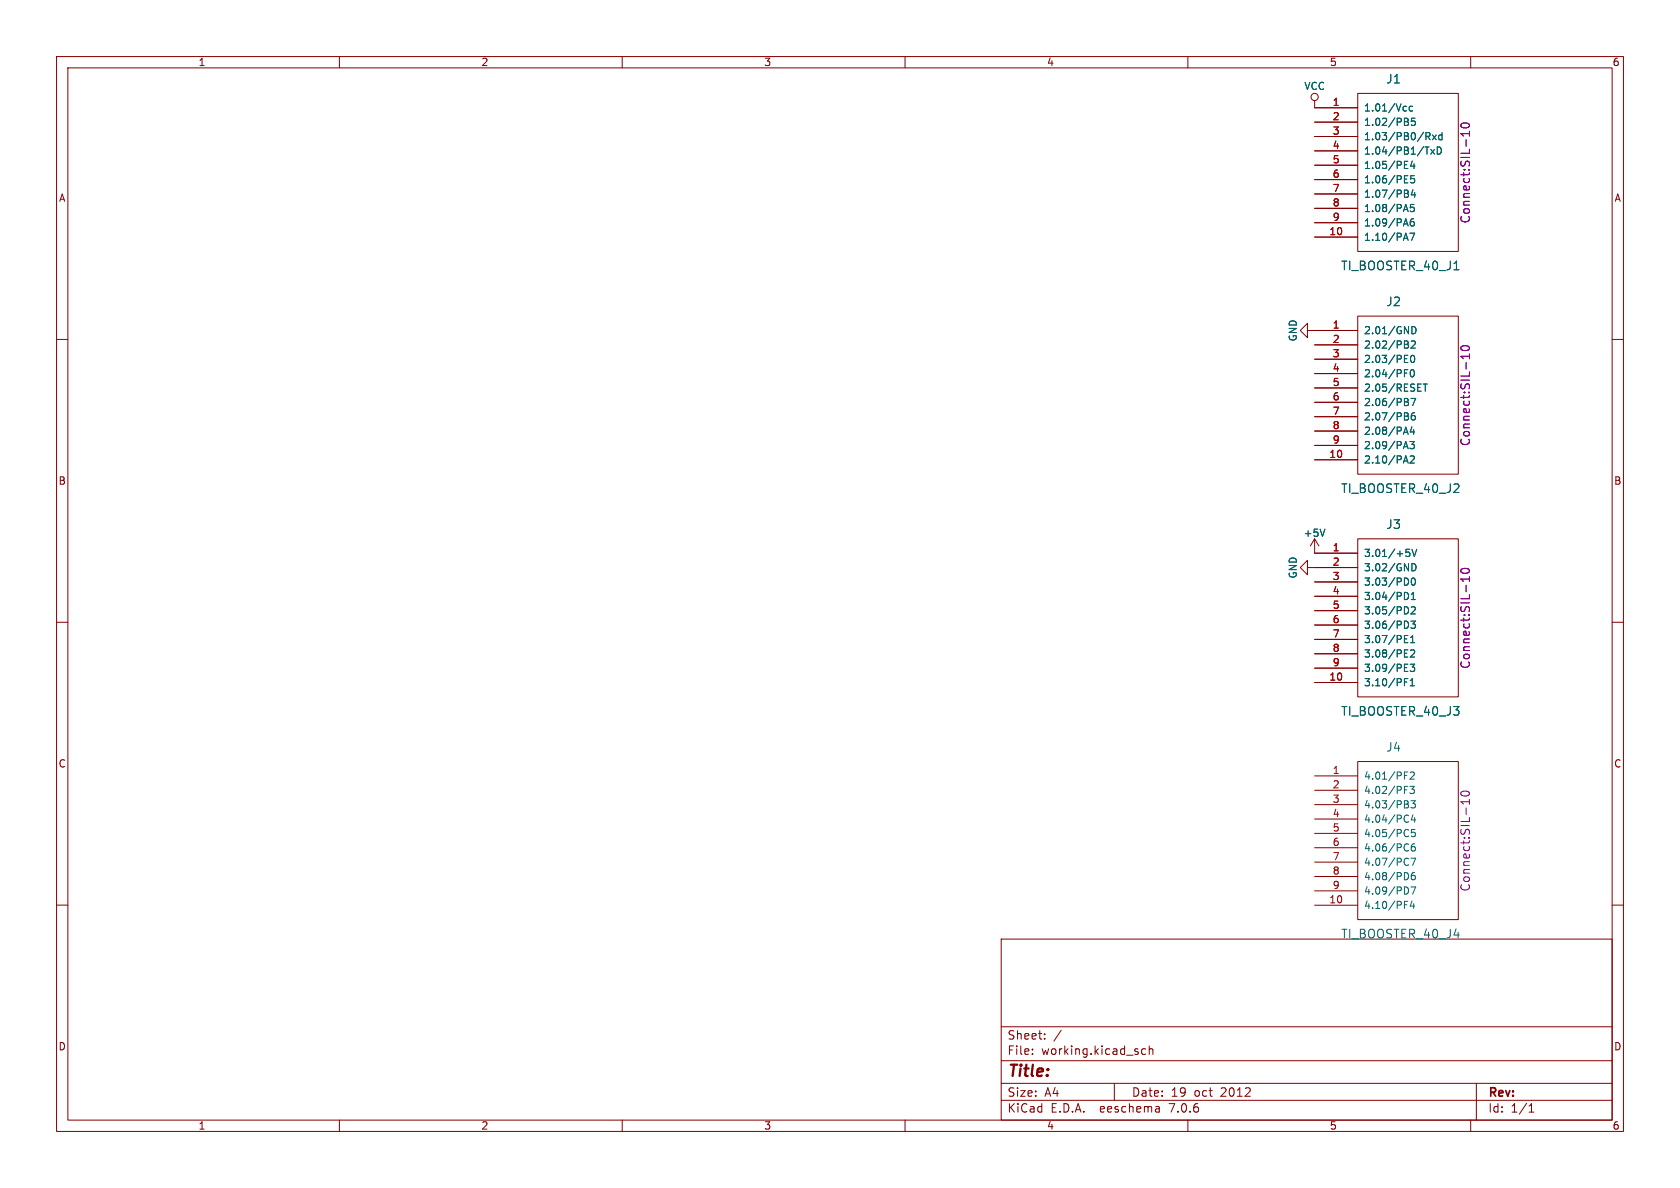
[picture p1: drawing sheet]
<svg xmlns="http://www.w3.org/2000/svg" width="297mm" height="210mm" viewBox="0 0 297 210" stroke-linecap="round" stroke-linejoin="round" font-family="sans-serif">
<g fill="none" stroke="#840000" stroke-width=".18">
<path d="M10 10h277v190h-277zM12 12h273v186h-273zM60 10v2M110 10v2M160 10v2M210 10v2M232.4 17.8v1.3h7.6M240 16.5h17.8v28h-17.8zM260 10v2M232.4 21.6h7.6M232.4 24.1h7.6M232.4 26.7h7.6"/>
<path d="M232.4 29.2h7.6M232.4 31.8h7.6M232.4 34.3h7.6M232.4 36.8h7.6M232.4 39.4h7.6M10 60h2M231.1 58.4v-1.2l-1.2 1.2 1.2 1.3v-1.3h8.9M232.4 41.9h7.6M240 55.9h17.8v27.9h-17.8zM285 60h2M232.4 61h7.6M232.4 63.5h7.6"/>
<path d="M232.4 66h7.6M232.4 68.6h7.6M232.4 71.1h7.6M232.4 73.7h7.6M232.4 76.2h7.6M232.4 78.7h7.6M232.4 81.3h7.6M232.4 95.3v2.5h7.6M232.4 95.3l-.8 1.2M232.4 95.3l.8 1.2M240 95.3h17.8v27.9h-17.8zM10 110h2"/>
<path d="M231.1 100.3v-1.2l-1.2 1.2 1.2 1.3v-1.3h8.9M232.4 102.9h7.6M232.4 105.4h7.6M232.4 108h7.6M232.4 110.5h7.6M232.4 113h7.6M232.4 115.6h7.6M232.4 118.1h7.6M285 110h2M232.4 120.7h7.6M232.4 137.2h7.6M232.4 139.7h7.6"/>
<path d="M240 134.6h17.8v28h-17.8zM10 160h2M232.4 142.2h7.6M232.4 144.8h7.6M232.4 147.3h7.6M232.4 149.9h7.6M232.4 152.4h7.6M232.4 154.9h7.6M232.4 157.5h7.6M285 160h2M177 166h108v32h-108zM232.4 160h7.6"/>
<path d="M60 198v2M110 198v2M160 198v2M177 194.5h108M177 191.5h108M177 187.5h108M177 181.5h108M182.5 186.3v.1M182.5 185.5v.1M184.7 183.6v.1M184.7 182.8v.1M187.6 182.1l-1.3 2"/>
<path d="M197 191.5v3M202.5 185.5l-.4-.1-.3 .3v.4l.2 .2h.5M203.2 185.5l.2-.1 .3 .1 .1 .9M203.2 184.9v1.5M204.9 195.7l.1 .9M205 196.5l-.2 .1M205 196h-.2M210 198v2M260 198v2M261 191.5v6.5M270.3 196.6h.9M270.3 195.5l.4-.4v1.5"/>
<circle cx="232.4" cy="17.1" r=".63"/>
</g>
<g fill="none" stroke="#006464" stroke-width=".18">
<path d="M248.5 18.8h.1M248.6 19.6h-.1M249.7 18.8h-.3l-.3 .2 .1 .6h.5M248.3 29.8h.6M248.3 28.5h.6M248.3 32.3h.6M248.3 31.1h.6M248.5 36.1l.4 1.3M248.5 38.7l.4 1.2M248.7 21.5l.3 .2-.1 .3-.1 .2M248.7 34.2l.3 .2-.1 .3-.1 .2M248.8 21l.1 .1-.1 .3"/>
<path d="M248.8 33.7l.1 .1-.1 .3M249.7 28.5l-.3 .9h.8M249.8 33.5l-.3 .9h.8M249.9 38.7h-.3a.85 .85 0 0 0 0 1.2l.4-.1v-.4l-.2-.2h-.4l-.1 .2M250 36.1h-.6l-.1 .6 .2-.1 .4 .1 .1 .2v.4l-.2 .1-.5-.1M250 28.9v.9M250 31.1h-.6v.6l.2-.2 .4 .1 .1 .2-.1 .4-.1 .1-.5-.1M250.1 34v.9M250.2 20.9h-.6l-.1 .6 .2-.1h.4l.1 .2v.4l-.2 .2-.5-.2M251.9 26h.7M252.1 23.4h.5l.2 .3-.1 .3-.6 .1M252.4 24.1l.4 .6"/>
<path d="M252.9 26.4l.7 .8M253.2 23.9l.7 .8M253.6 26.4l-.7 .8M253.9 23.9l-.7 .8M254.1 26a.64 .64 0 0 1 .7 .6 .64 .64 0 0 1-.7 .6zM254.9 23.4v1.3M254.9 23.9h-.3l-.3 .2 .2 .5h.4M248.5 41.2l.4 1.3M249.2 41.2h.9l-.5 1.3M249.6 57.7a.64 .64 0 0 1 .7 .7 .64 .64 0 0 1-.7 .6zM257 47.7h.9M248.3 64.1h.6"/>
<path d="M248.3 62.8h.6M248.3 65.3h.6M248.5 75.5l.4 1.3M248.5 78l.4 1.3M248.7 60.9l.3 .2-.1 .3-.1 .1M248.7 71l.3 .3-.1 .3-.1 .1M248.7 73.6l.3 .2-.1 .3-.1 .1M248.8 60.3l.1 .2-.1 .3M248.8 70.5l.1 .2-.1 .3M248.8 73l.1 .2-.1 .3M249.2 78h.8l-.4 .5 .4 .2v.5l-.2 .1-.6-.1M249.4 65.5l.2-.2a.68 .68 0 0 1 .5 .7 .68 .68 0 0 1-.5 .6l-.2-.1-.1-.4z"/>
<path d="M249.4 70.4h.9l-.6 1.3M249.5 60.4l.5-.1 .2 .3-.8 .9h.8M249.6 62.9l.1-.1a.68 .68 0 0 1 .4 .6 .68 .68 0 0 1-.4 .7 .84 .84 0 0 1-.1-1.2zM249.6 75.4l-.3 1h.8M249.9 75.9v.9M250.1 73h-.4a.86 .86 0 0 0 0 1.2l.5-.1v-.4l-.2-.2h-.4l-.1 .2M251.6 67.9h.7M252 67.9v1.3M234.2 93.5l-.4 1.3M248.5 80.6l.4 1.3M248.6 97.1h.6M248.7 97.6h.3l.2 .2-.1 .5-.4 .1"/>
<path d="M249.3 80.7l.5-.1 .2 .4-.8 .9h.8M249.6 99.6a.64 .64 0 0 1 .7 .7 .64 .64 0 0 1-.7 .6zM249.6 97.1l.4 1.3 .5-1.3M248.3 120h.6M248.3 112.9h.4M248.3 113.6h.6M248.3 112.3h.6M248.3 116.1h.6M248.3 114.9h.6M248.3 118.7h.6M248.3 117.4h.6M248.6 104.7a.68 .68 0 0 1 .4 .7 .68 .68 0 0 1-.4 .6"/>
<path d="M248.9 102.5v.6M248.9 107.6v.6M248.9 110.1v.7M249.3 117.4h.8l-.4 .5 .3 .1v.6l-.1 .1-.6-.1M249.4 115l.5-.1 .2 .3-.8 .9h.8M249.4 113.6h.7M249.4 112.7l.3-.4v1.3M249.4 109.8h.8l-.4 .5 .4 .1v.5l-.2 .2-.6-.2M249.5 107.4l.5-.1 .2 .3-.8 .9h.8M249.5 106h.7M249.5 105.1l.4-.4v1.3M249.6 102.3l.2-.1a.68 .68 0 0 1 .4 .6 .68 .68 0 0 1-.4 .6l-.2-.1-.1-.3z"/>
<path d="M248.3 120.6h.4M248.3 136.5h.6M248.3 139h.6M249.2 139h.8l-.4 .5 .4 .1v.6l-.2 .1-.6-.1M249.3 136.6l.5-.1 .2 .3-.8 .9h.8M249.3 121.2h.7M249.3 120.3l.4-.3v1.2M248.3 159.3h.6M248.7 142.2l.3 .2-.1 .3-.1 .1M248.8 141.6l.1 .2-.1 .3M248.9 154.6v.6M248.9 157.1v.7"/>
<path d="M248.9 144.2h.1M248.9 146.7l.1 .1M248.9 149.2l.1 .1M248.9 151.8h.1M249 145.2l-.1 .1M249 147.8h-.1M249 150.3l-.1 .1M249 152.9h-.1M249.4 141.5h.8l-.4 .5 .4 .2v.5l-.2 .1-.6-.1M249.4 151.7h.9l-.6 1.3M249.4 156.8h.9l-.6 1.3M249.6 159.3l-.3 .9h.8"/>
<path d="M249.8 144l-.3 .9h.8M249.9 159.8v.8M250.1 149.2h-.4a.86 .86 0 0 0 0 1.2l.5-.1v-.4l-.2-.2h-.4l-.1 .2M250.1 154.2l-.4 .1a.86 .86 0 0 0 0 1.2l.5-.1v-.4l-.2-.3-.4 .1-.1 .2M250.1 144.5v.9M250.2 146.6h-.6l-.1 .6 .2-.1 .4 .1 .1 .2v.4l-.2 .1-.5-.1"/>
</g>
<path d="M258.3 22a1.01 1.01 0 0 1 1.5 .1 .83 .83 0 0 1-.7 .6 .83 .83 0 0 1-.8-.3zM259.8 23.2v.9M259.8 23.6h-1.5l.4 .5M258.3 61.3a1.01 1.01 0 0 1 1.5 .2 .83 .83 0 0 1-.7 .6 .83 .83 0 0 1-.8-.3zM259.8 62.6v.8M259.8 63h-1.5l.4 .4M258.3 100.7a1.01 1.01 0 0 1 1.5 .1 .83 .83 0 0 1-.7 .6 .83 .83 0 0 1-.8-.3zM259.8 101.9v.9M259.8 102.4h-1.5l.4 .4M258.3 140.1a1.01 1.01 0 0 1 1.5 .1 .83 .83 0 0 1-.7 .6 .83 .83 0 0 1-.8-.3zM259.8 141.3v.9M259.8 141.7h-1.5l.4 .5" fill="none" stroke="#840084" stroke-width=".18"/>
<text font-size="2.8" fill="#840000" x="178" y="190.9">Title:</text>
<g font-size="2.1" fill="#006464">
<text x="245" y="15">J1</text>
<text x="237" y="48">TI_BOOSTER_40_J1</text>
<text x="245" y="54.3">J2</text>
<text x="237" y="87.4">TI_BOOSTER_40_J2</text>
<text x="245" y="93.7">J3</text>
<text x="237" y="126.7">TI_BOOSTER_40_J3</text>
<text x="245" y="133.1">J4</text>
<text x="237" y="166.1">TI_BOOSTER_40_J4</text>
</g>
<g font-size="2.1" fill="#840084">
<text x="260.1" y="39.6" transform="rotate(-90 260.1 39.6)">Connect:SIL-10</text>
<text x="260.1" y="79" transform="rotate(-90 260.1 79)">Connect:SIL-10</text>
<text x="260.1" y="118.3" transform="rotate(-90 260.1 118.3)">Connect:SIL-10</text>
<text x="260.1" y="157.7" transform="rotate(-90 260.1 157.7)">Connect:SIL-10</text>
</g>
<g font-size="2.1" fill="#840000">
<text x="178" y="184">Sheet:</text>
<text x="178" y="186.7">File:</text>
<text x="184.1" y="186.7">working.kicad_sch</text>
<text x="178" y="196.9">KiCad</text>
<text x="178" y="194.1">Size:</text>
<text x="184.7" y="194.1">A4</text>
<text x="185.7" y="196.9">E.D.A.</text>
<text x="194.6" y="196.9">eeschema</text>
<text x="200" y="194.1">Date:</text>
<text x="207" y="196.9">7.0.6</text>
<text x="207" y="194.1">19</text>
<text x="211.2" y="194.1">oct</text>
<text x="216" y="194.1">2012</text>
<text x="263" y="194.3">Rev:</text>
<text x="263" y="196.9">Id:</text>
<text x="267.1" y="196.9">1/1</text>
</g>
<g font-size="1.8" fill="#840000">
<text x="35" y="11.9">1</text>
<text x="85" y="11.9">2</text>
<text x="135" y="11.9">3</text>
<text x="185" y="11.9">4</text>
<text x="235" y="11.9">5</text>
<text x="285" y="11.9">6</text>
<text x="10.3" y="35.9">A</text>
<text x="285.3" y="35.9">A</text>
<text x="10.3" y="85.9">B</text>
<text x="285.3" y="85.9">B</text>
<text x="10.3" y="135.9">C</text>
<text x="285.3" y="135.9">C</text>
<text x="10.3" y="185.9">D</text>
<text x="285.3" y="185.9">D</text>
<text x="35" y="199.9">1</text>
<text x="85" y="199.9">2</text>
<text x="135" y="199.9">3</text>
<text x="185" y="199.9">4</text>
<text x="235" y="199.9">5</text>
<text x="285" y="199.9">6</text>
</g>
<g font-size="1.8" fill="#006464">
<text x="230.5" y="16.1">VCC</text>
<text x="241" y="19.9">1.01/Vcc</text>
<text x="241" y="22.5">1.02/PB5</text>
<text x="241" y="25">1.03/PB0/Rxd</text>
<text x="241" y="27.5">1.04/PB1/TxD</text>
<text x="241" y="30.1">1.05/PE4</text>
<text x="241" y="32.6">1.06/PE5</text>
<text x="241" y="35.2">1.07/PB4</text>
<text x="241" y="37.7">1.08/PA5</text>
<text x="241" y="40.2">1.09/PA6</text>
<text x="241" y="42.8">1.10/PA7</text>
<text x="241" y="59.3">2.01/GND</text>
<text x="229.5" y="60.5" transform="rotate(-90 229.5 60.5)">GND</text>
<text x="241" y="61.8">2.02/PB2</text>
<text x="241" y="64.4">2.03/PE0</text>
<text x="241" y="66.9">2.04/PF0</text>
<text x="241" y="69.4">2.05/RESET</text>
<text x="241" y="72">2.06/PB7</text>
<text x="241" y="74.5">2.07/PB6</text>
<text x="241" y="77.1">2.08/PA4</text>
<text x="241" y="82.1">2.10/PA2</text>
<text x="241" y="79.6">2.09/PA3</text>
<text x="230.4" y="95.1">+5V</text>
<text x="241" y="98.7">3.01/+5V</text>
<text x="241" y="101.2">3.02/GND</text>
<text x="229.5" y="102.4" transform="rotate(-90 229.5 102.4)">GND</text>
<text x="241" y="103.7">3.03/PD0</text>
<text x="241" y="106.3">3.04/PD1</text>
<text x="241" y="108.8">3.05/PD2</text>
<text x="241" y="111.4">3.06/PD3</text>
<text x="241" y="113.9">3.07/PE1</text>
<text x="241" y="116.4">3.08/PE2</text>
<text x="241" y="119">3.09/PE3</text>
<text x="241" y="121.5">3.10/PF1</text>
<text x="241" y="138">4.01/PF2</text>
<text x="241" y="140.6">4.02/PF3</text>
<text x="241" y="143.1">4.03/PB3</text>
<text x="241" y="145.6">4.04/PC4</text>
<text x="241" y="148.2">4.05/PC5</text>
<text x="241" y="150.7">4.06/PC6</text>
<text x="241" y="153.3">4.07/PC7</text>
<text x="241" y="155.8">4.08/PD6</text>
<text x="241" y="160.9">4.10/PF4</text>
<text x="241" y="158.3">4.09/PD7</text>
</g>
<g font-size="1.8" fill="#a90000">
<text x="235.5" y="18.8">1</text>
<text x="235.5" y="21.3">2</text>
<text x="235.5" y="23.9">3</text>
<text x="235.5" y="26.4">4</text>
<text x="235.5" y="29">5</text>
<text x="235.5" y="31.5">6</text>
<text x="235.5" y="34">7</text>
<text x="234.9" y="41.7">10</text>
<text x="235.5" y="36.6">8</text>
<text x="235.5" y="39.1">9</text>
<text x="235.5" y="58.2">1</text>
<text x="235.5" y="60.7">2</text>
<text x="235.5" y="63.2">3</text>
<text x="235.5" y="65.8">4</text>
<text x="235.5" y="68.3">5</text>
<text x="235.5" y="70.9">6</text>
<text x="235.5" y="73.4">7</text>
<text x="235.5" y="75.9">8</text>
<text x="234.9" y="81">10</text>
<text x="235.5" y="78.5">9</text>
<text x="235.5" y="97.5">1</text>
<text x="235.5" y="100.1">2</text>
<text x="235.5" y="102.6">3</text>
<text x="235.5" y="105.2">4</text>
<text x="235.5" y="107.7">5</text>
<text x="235.5" y="110.2">6</text>
<text x="235.5" y="112.8">7</text>
<text x="235.5" y="115.3">8</text>
<text x="235.5" y="117.9">9</text>
<text x="234.9" y="120.4">10</text>
<text x="235.5" y="136.9">1</text>
<text x="235.5" y="139.4">2</text>
<text x="235.5" y="142">3</text>
<text x="235.5" y="144.5">4</text>
<text x="235.5" y="147.1">5</text>
<text x="235.5" y="149.6">6</text>
<text x="235.5" y="152.1">7</text>
<text x="235.5" y="154.7">8</text>
<text x="234.9" y="159.8">10</text>
<text x="235.5" y="157.2">9</text>
</g>
</svg>
